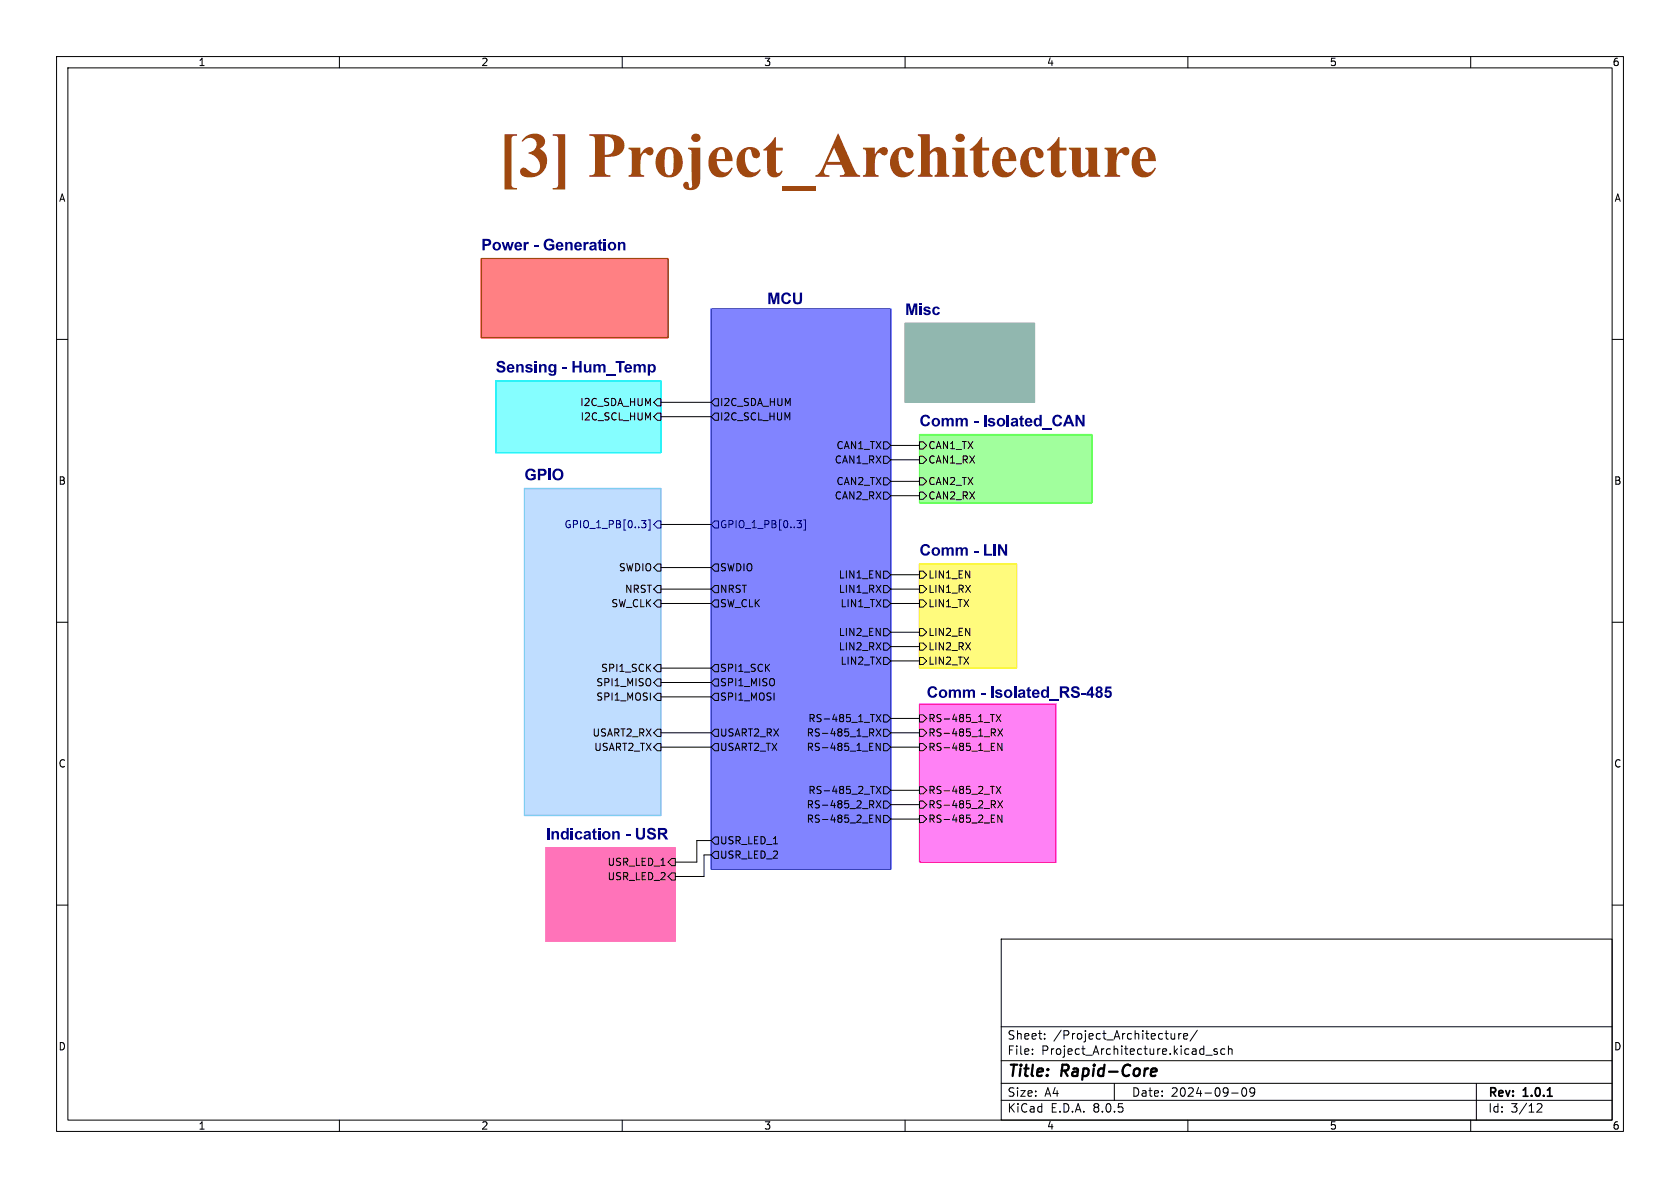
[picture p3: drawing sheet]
<svg xmlns="http://www.w3.org/2000/svg" width="297mm" height="210mm" viewBox="0 0 297 210" stroke-linecap="round" stroke-linejoin="round" font-family="sans-serif">
<g fill="none" stroke="#000" stroke-width=".18">
<path d="M10 10h277v190h-277zM12 12h273v186h-273zM60 10v2M110 10v2M160 10v2M210 10v2M260 10v2M10 60h2M285 60h2M116.2 70.5h.6v1.3h-.6l-.6-.7zM116.2 73h.6v1.3h-.6l-.6-.6zM116.8 73.7h8.9"/>
<path d="M116.8 71.1h8.9M126.4 73h.6v1.3h-.6l-.7-.6zM126.4 70.5h.6v1.3h-.6l-.7-.7zM156.2 78.1h.6l.7 .6-.7 .7h-.6zM157.5 78.7h5.1M162.6 78.1h.6l.6 .6-.6 .7h-.6zM116.2 99.7h.6v1.3h-.6l-.6-.7zM116.8 92.7h8.9M126.4 99.7h.6v1.3h-.6l-.7-.7zM156.2 80.6h.6l.7 .7-.7 .6h-.6zM156.2 87h.6l.7 .6-.7 .7h-.6zM156.2 84.5h.6l.7 .6-.7 .6h-.6z"/>
<path d="M157.5 87.6h5.1M157.5 85.1h5.1M157.5 81.3h5.1M162.6 84.5h.6l.6 .6-.6 .6h-.6zM162.6 87h.6l.6 .6-.6 .7h-.6zM162.6 80.6h.6l.6 .7-.6 .6h-.6zM10 110h2M116.2 106h.6v1.3h-.6l-.6-.6zM116.2 103.5h.6v1.3h-.6l-.6-.7zM116.2 117.5h.6v1.2h-.6l-.6-.6zM116.8 106.7h8.9M116.8 104.1h8.9"/>
<path d="M116.8 100.3h8.9M116.8 118.1h8.9M126.4 117.5h.6v1.2h-.6l-.7-.6zM126.4 106h.6v1.3h-.6l-.7-.6zM126.4 103.5h.6v1.3h-.6l-.7-.7zM156.2 101h.6l.7 .6-.7 .6h-.6zM156.2 111.1h.6l.7 .7-.7 .6h-.6zM156.2 113.7h.6l.7 .6-.7 .6h-.6zM156.2 103.5h.6l.7 .6-.7 .7h-.6zM156.2 106h.6l.7 .7-.7 .6h-.6zM156.2 116.2h.6l.7 .6-.7 .7h-.6zM157.5 106.7h5.1"/>
<path d="M157.5 104.1h5.1M157.5 116.8h5.1M157.5 114.3h5.1M157.5 101.6h5.1M157.5 111.8h5.1M162.6 111.1h.6l.6 .7-.6 .6h-.6zM162.6 113.7h.6l.6 .6-.6 .6h-.6zM162.6 116.2h.6l.6 .6-.6 .7h-.6zM162.6 101h.6l.6 .6-.6 .6h-.6zM162.6 103.5h.6l.6 .6-.6 .7h-.6zM162.6 106h.6l.6 .7-.6 .6h-.6zM285 110h2"/>
<path d="M116.2 120h.6v1.3h-.6l-.6-.6zM116.2 122.6h.6v1.2h-.6l-.6-.6zM116.2 128.9h.6v1.3h-.6l-.6-.7zM116.2 131.4h.6v1.3h-.6l-.6-.6zM116.8 129.5h8.9M116.8 123.2h8.9M116.8 120.7h8.9M116.8 132.1h8.9M126.4 120h.6v1.3h-.6l-.7-.6zM126.4 131.4h.6v1.3h-.6l-.7-.6zM126.4 128.9h.6v1.3h-.6l-.7-.7zM126.4 122.6h.6v1.2h-.6l-.7-.6z"/>
<path d="M154.9 126.3l.8 1.3M154.9 128.8l.8 1.3M154.9 139l.8 1.3M155.6 131.4v1.3l-.7-1.3v1.3M155.7 126.3l-.8 1.3M155.7 128.8l-.8 1.3M155.7 139l-.8 1.3M156.2 131.4h.6l.7 .7-.7 .6h-.6zM156.2 126.4h.6l.7 .6-.7 .6h-.6zM156.2 128.9h.6l.7 .6-.7 .7h-.6zM156.2 139.1h.6l.7 .6-.7 .6h-.6zM157.5 129.5h5.1"/>
<path d="M157.5 127h5.1M157.5 132.1h5.1M157.5 139.7h5.1M162.6 139.1h.6l.6 .6-.6 .6h-.6zM162.6 128.9h.6l.6 .6-.6 .7h-.6zM162.6 126.4h.6l.6 .6-.6 .6h-.6zM162.6 131.4h.6l.6 .7-.6 .6h-.6zM176.1 139l.8 1.3M176.1 126.3l.8 1.3M176.4 128.8l.8 1.3M176.9 139l-.8 1.3M176.9 126.3l-.8 1.3"/>
<path d="M177.1 131.4v1.3l-.7-1.3v1.3M177.2 128.8l-.8 1.3M10 160h2M118.1 152.4l.6-.6h.7v1.2h-.7zM118.7 154.3h.7v1.3h-.7l-.6-.7zM125.7 148.6h-2.5v3.8h-3.8M125.7 151.1h-1.2v3.8h-5.1M126.4 150.5h.6v1.3h-.6l-.7-.7zM126.4 148h.6v1.2h-.6l-.7-.6zM154.9 141.5l.8 1.3M155.6 144.1v1.3l-.7-1.3v1.3M155.7 141.5l-.8 1.3"/>
<path d="M156.2 141.6h.6l.7 .6-.7 .7h-.6zM156.2 144.1h.6l.7 .7-.7 .6h-.6zM157.5 144.8h5.1M157.5 142.2h5.1M162.6 141.6h.6l.6 .6-.6 .7h-.6zM162.6 144.1h.6l.6 .7-.6 .6h-.6zM176.4 141.5l.8 1.3M177.1 144.1v1.3l-.7-1.3v1.3M177.2 141.5l-.8 1.3M285 160h2M177 166h108v32h-108zM60 198v2"/>
<path d="M110 198v2M160 198v2M177 194.5h108M177 191.5h108M177 187.5h108M177 181.5h108M182.5 186.3v.1M182.5 185.5v.1M184.7 183.6v.1M184.7 182.8v.1M197 191.5v3M207 182.7l.1 .9 .4 .1 .2-.1"/>
<path d="M207.7 182.7v1M208.4 182.7v1M208.8 182.7l-.3 .1-.1 .2M209.2 183.2l.8-.1-.1-.3-.4-.1-.3 .2 .1 .7h.6M210 198v2M211.7 182.1l-1.3 2M213.2 186.5h1.1M215.2 185.5l-.4-.1-.2 .2 .1 .2 .5 .2v.3h-.6M216.5 185.5l-.4-.1-.3 .3v.4l.2 .2h.5M217.2 185.5l.2-.1 .3 .1 .1 .9M217.2 184.9v1.5M217.7 193.2h1.2"/>
<path d="M219.7 192.4l.2-.1a.81 .81 0 0 1 .6 .6 .81 .81 0 0 1-.3 .8l-.2 .1a.81 .81 0 0 1-.3-1.4zM221.8 192.9l-.3 .3h-.3l-.2-.3 .1-.5 .4-.1 .2 .1a.99 .99 0 0 1-.3 1.4h-.3M260 198v2M261 191.5v6.5M271.7 195.2l.6-.1 .2 .1 .1 .3-.9 1.1h.9"/>
</g>
<path d="M273.6 193.8h.8" fill="none" stroke="#000" stroke-width=".3"/>
<path d="M203.6 189l.6-.1 .2 .1 .1 .4-1 .1M204.3 190.1l-.6 .1" fill="none" stroke="#000" stroke-width=".4"/>
<path d="M85.1 45.7h33v14h-33z" fill="#ff8083" stroke="#ff8083" stroke-width=".18"/>
<path d="M162.6 76.8h30.4v12.1h-30.4z" fill="#a1ff9d" stroke="#a1ff9d" stroke-width=".18"/>
<path d="M160 57.2h22.9v13.9h-22.9z" fill="#91b7af" stroke="#91b7af" stroke-width=".18"/>
<path d="M162.6 124.5h24.1v27.9h-24.1z" fill="#ff81f5" stroke="#ff81f5" stroke-width=".18"/>
<path d="M92.7 86.4h24.1v57.7h-24.1z" fill="#bfddff" stroke="#bfddff" stroke-width=".18"/>
<path d="M162.6 99.7h17.1v18.4h-17.1z" fill="#fffb7d" stroke="#fffb7d" stroke-width=".18"/>
<path d="M87.6 67.3h29.2v12.7h-29.2z" fill="#85feff" stroke="#85feff" stroke-width=".18"/>
<path d="M125.7 54.6h31.8v99.1h-31.8z" fill="#8184ff" stroke="#8184ff" stroke-width=".18"/>
<path d="M96.5 149.9h22.9v16.5h-22.9z" fill="#ff73b9" stroke="#ff73b9" stroke-width=".18"/>
<path d="M85.1 45.7h33v14h-33z" fill="none" stroke="#ff000d" stroke-width=".25"/>
<path d="M162.6 76.8h30.4v12.1h-30.4z" fill="none" stroke="#47ff38" stroke-width=".25"/>
<path d="M160 57.2h22.9v13.9h-22.9z" fill="none" stroke="#91b7af" stroke-width=".25"/>
<path d="M162.6 124.5h24.1v27.9h-24.1z" fill="none" stroke="#ff00f8" stroke-width=".25"/>
<path d="M92.7 86.4h24.1v57.7h-24.1z" fill="none" stroke="#80bbff" stroke-width=".25"/>
<path d="M113.4 92h.8l-.4 .5 .3 .1 .1 .4-.3 .3h-.3M114.6 91.9h.3v1.8h-.3M116.2 92.1h.6v1.2h-.6l-.6-.6zM126.4 92.1h.6v1.2h-.6l-.7-.6zM140.9 92h.8l-.4 .5 .3 .1 .1 .4-.3 .3h-.3M142.1 91.9h.3v1.8h-.3" fill="none" stroke="#000084" stroke-width=".18"/>
<path d="M162.6 99.7h17.1v18.4h-17.1z" fill="none" stroke="#fffb00" stroke-width=".25"/>
<path d="M87.6 67.3h29.2v12.7h-29.2z" fill="none" stroke="#00f7ff" stroke-width=".25"/>
<path d="M125.7 54.6h31.8v99.1h-31.8z" fill="none" stroke="#2f3cff" stroke-width=".25"/>
<path d="M96.5 149.9h22.9v16.5h-22.9z" fill="none" stroke="#ff73b9" stroke-width=".25"/>
<text font-size="11.1" fill="#9f480f" x="88" y="34.2">[3] Project_Architecture</text>
<g font-size="2.8" fill="#000084">
<text x="85.1" y="44.6">Power - Generation</text>
<text x="135.6" y="54.1">MCU</text>
<text x="160" y="56">Misc</text>
<text x="87.6" y="66.2">Sensing - Hum_Temp</text>
<text x="162.6" y="75.7">Comm - Isolated_CAN</text>
<text x="92.7" y="85.2">GPIO</text>
<text x="162.6" y="98.6">Comm - LIN</text>
<text x="163.8" y="123.7">Comm - Isolated_RS-485</text>
<text x="96.5" y="148.7">Indication - USR</text>
</g>
<g font-size="2.8">
<text x="178" y="190.9">Title:</text>
<text x="187.7" y="190.9">Rapid-Core</text>
</g>
<g font-size="2.1">
<text x="178" y="184">Sheet:</text>
<text x="186.2" y="184">/Project_Architecture/</text>
<text x="178" y="186.7">File:</text>
<text x="184.1" y="186.7">Project_Architecture.kicad_sch</text>
<text x="178" y="196.9">KiCad</text>
<text x="178" y="194.1">Size:</text>
<text x="184.7" y="194.1">A4</text>
<text x="185.7" y="196.9">E.D.A.</text>
<text x="193.3" y="196.9">8.0.5</text>
<text x="200" y="194.1">Date:</text>
<text x="207" y="194.1">2024-09-09</text>
<text x="263" y="194.3">Rev:</text>
<text x="263" y="196.9">Id:</text>
<text x="267.1" y="196.9">3/12</text>
<text x="269.4" y="194.3">1.0.1</text>
</g>
<g font-size="1.8">
<text x="35" y="11.9">1</text>
<text x="85" y="11.9">2</text>
<text x="135" y="11.9">3</text>
<text x="185" y="11.9">4</text>
<text x="235" y="11.9">5</text>
<text x="285" y="11.9">6</text>
<text x="10.3" y="35.9">A</text>
<text x="285.3" y="35.9">A</text>
<text x="102.5" y="72">I2C_SDA_HUM</text>
<text x="127.2" y="72">I2C_SDA_HUM</text>
<text x="102.5" y="74.5">I2C_SCL_HUM</text>
<text x="127.2" y="74.5">I2C_SCL_HUM</text>
<text x="147.5" y="82.1">CAN1_RX</text>
<text x="147.8" y="79.6">CAN1_TX</text>
<text x="164" y="79.6">CAN1_TX</text>
<text x="164" y="82.1">CAN1_RX</text>
<text x="10.3" y="85.9">B</text>
<text x="147.5" y="88.5">CAN2_RX</text>
<text x="147.8" y="86">CAN2_TX</text>
<text x="164" y="86">CAN2_TX</text>
<text x="164" y="88.5">CAN2_RX</text>
<text x="285.3" y="85.9">B</text>
<text x="109.3" y="101.2">SWDIO</text>
<text x="127.2" y="101.2">SWDIO</text>
<text x="108" y="107.5">SW_CLK</text>
<text x="110.4" y="105">NRST</text>
<text x="127.2" y="107.5">SW_CLK</text>
<text x="127.2" y="105">NRST</text>
<text x="148.2" y="102.5">LIN1_EN</text>
<text x="148.2" y="105">LIN1_RX</text>
<text x="148.5" y="107.5">LIN1_TX</text>
<text x="164" y="102.5">LIN1_EN</text>
<text x="164" y="105">LIN1_RX</text>
<text x="164" y="107.5">LIN1_TX</text>
<text x="148.2" y="112.6">LIN2_EN</text>
<text x="164" y="112.6">LIN2_EN</text>
<text x="106.2" y="119">SPI1_SCK</text>
<text x="127.2" y="119">SPI1_SCK</text>
<text x="148.2" y="115.2">LIN2_RX</text>
<text x="148.5" y="117.7">LIN2_TX</text>
<text x="164" y="115.2">LIN2_RX</text>
<text x="164" y="117.7">LIN2_TX</text>
<text x="105.3" y="121.5">SPI1_MISO</text>
<text x="105.3" y="124.1">SPI1_MOSI</text>
<text x="127.2" y="121.5">SPI1_MISO</text>
<text x="127.2" y="124.1">SPI1_MOSI</text>
<text x="104.7" y="130.4">USART2_RX</text>
<text x="127.2" y="130.4">USART2_RX</text>
<text x="142.5" y="130.4">RS-485_1_RX</text>
<text x="142.8" y="127.9">RS-485_1_TX</text>
<text x="164" y="130.4">RS-485_1_RX</text>
<text x="164" y="127.9">RS-485_1_TX</text>
<text x="10.3" y="135.9">C</text>
<text x="105" y="132.9">USART2_TX</text>
<text x="127.2" y="132.9">USART2_TX</text>
<text x="142.5" y="132.9">RS-485_1_EN</text>
<text x="164" y="133">RS-485_1_EN</text>
<text x="285.3" y="135.9">C</text>
<text x="142.5" y="143.1">RS-485_2_RX</text>
<text x="142.8" y="140.6">RS-485_2_TX</text>
<text x="164" y="143.1">RS-485_2_RX</text>
<text x="164" y="140.6">RS-485_2_TX</text>
<text x="127.2" y="149.5">USR_LED_1</text>
<text x="142.5" y="145.6">RS-485_2_EN</text>
<text x="164" y="145.7">RS-485_2_EN</text>
<text x="107.3" y="153.3">USR_LED_1</text>
<text x="107.3" y="155.8">USR_LED_2</text>
<text x="127.2" y="152">USR_LED_2</text>
<text x="10.3" y="185.9">D</text>
<text x="285.3" y="185.9">D</text>
<text x="35" y="199.9">1</text>
<text x="85" y="199.9">2</text>
<text x="135" y="199.9">3</text>
<text x="185" y="199.9">4</text>
<text x="235" y="199.9">5</text>
<text x="285" y="199.9">6</text>
</g>
<g font-size="1.8" fill="#000084">
<text x="99.7" y="93.6">GPIO_1_PB[0..3]</text>
<text x="127.2" y="93.6">GPIO_1_PB[0..3]</text>
</g>
</svg>
